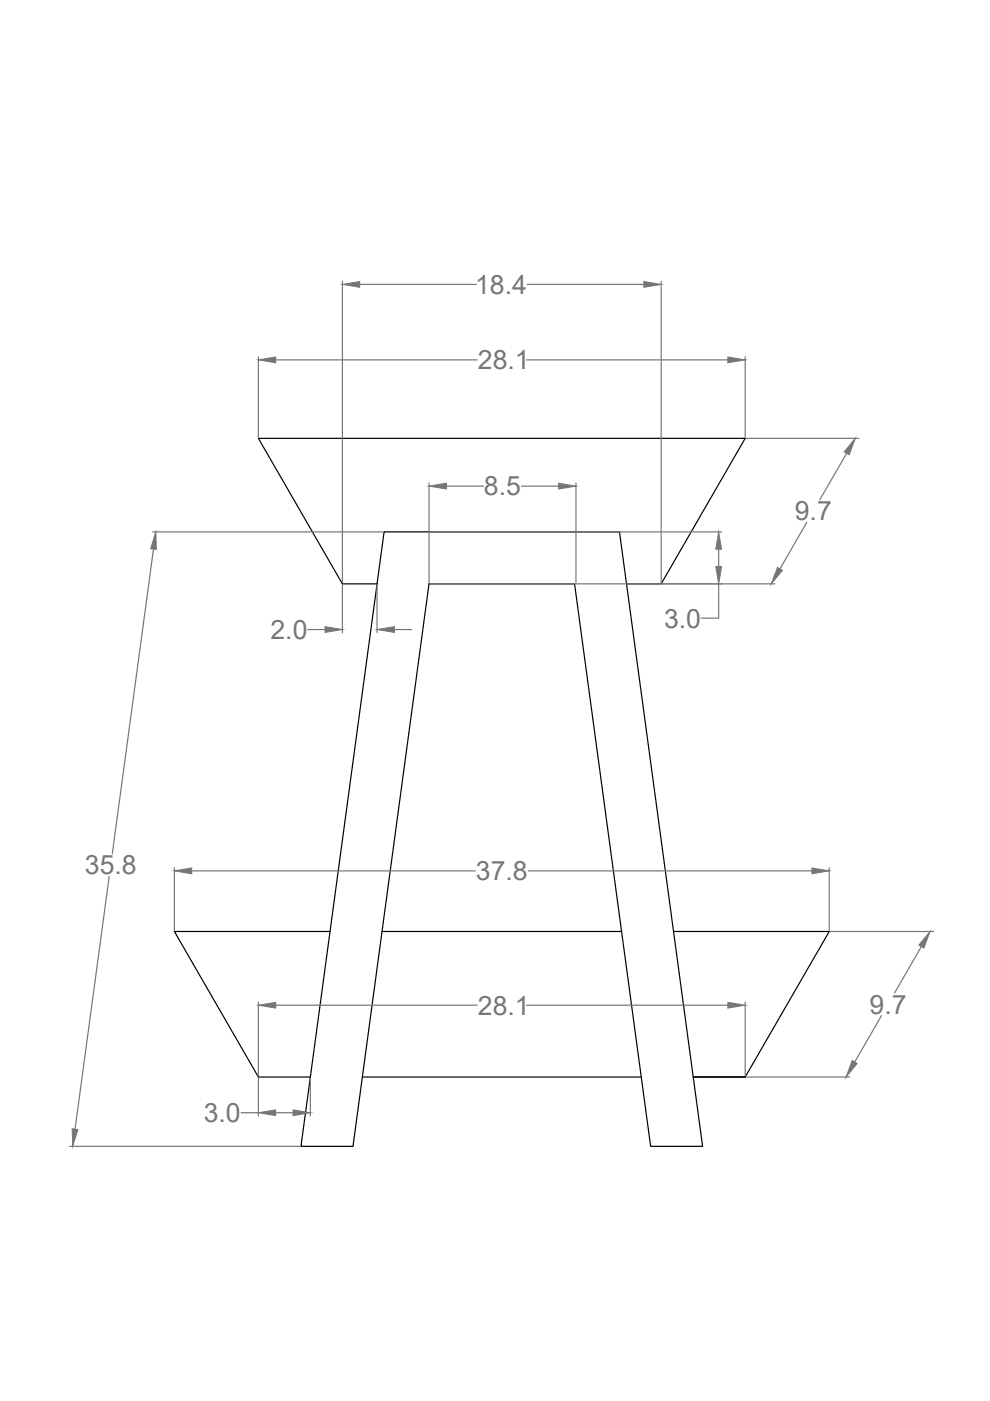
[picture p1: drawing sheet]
<svg xmlns="http://www.w3.org/2000/svg" width="210mm" height="297mm" viewBox="0 0 210 297" stroke-linecap="round" stroke-linejoin="round" font-family="sans-serif">
<!-- layer: 0 -->
<path d="M81.4 112.8h49.9l17.7 130.2h-11l-16.2-119.2h-30.8l-16.2 119.2h-11zM79.9 123.8h-7.3l-17.8-30.9h103.2l-17.8 30.9h-7.4M70 197.5h-33l17.8 30.9h11M81 197.5h50.8M142.8 197.5h33l-17.8 30.9h-11M76.8 228.4h59.2" fill="none" stroke="#000" stroke-width=".25"/>
<!-- layer: sizes -->
<g fill="none" stroke="#767676" stroke-width=".25">
<path d="M72.6 59.6v64M140.2 59.6v64M54.8 75.6v17.1M58.5 76.3h42.7M76.3 60.3h24.7M111.6 76.3h42.7M111.8 60.3h24.7M158 75.6v17.1M158.3 92.9h23.8M179.5 96.1l-5.7 9.9M32.4 112.8h48.8M32.5 116.4l-8.7 64.6"/>
<path d="M91 102.4v21.2M91.2 112.8h61.8M94.6 103.1h7.9M110.6 103.1h7.8M122.1 102.4v21.2M152.4 116.4v3.7M171.1 110.8l-5.7 9.8M65.3 133.5h3.6M72.6 124v10.1M79.9 124v10.1M83.6 133.5h3.7M91.2 123.8h73.1"/>
<path d="M152.4 123.8v7.3h-3.7M23.2 185.8l-7.3 53.6M37 184v13.3M40.6 184.6h60.2M112 184.6h60.1M175.8 184v13.3M176.1 197.5h21.9M54.8 212.5v15.6M58.5 213.1h42.7M111.6 213.1h42.7M158 212.5v15.6M186.9 215.3l-5.7 9.9"/>
<path d="M195.4 200.7l-5.7 9.8M51.1 235.9h3.7M54.8 228.6v8M58.5 235.9h3.6M65.8 228.6v8M158.3 228.4h21.8M14.7 243h48.9"/>
</g>
<g fill="#767676" stroke="#767676" stroke-width=".21">
<path d="M54.8 76.3l3.7-.6v1.2z"/>
<path d="M154.3 75.7l3.7 .6-3.7 .6z"/>
<path d="M72.6 60.3l3.7-.6v1.2z"/>
<path d="M136.5 59.7l3.7 .6-3.7 .6z"/>
<path d="M164.8 120.3l1.1 .6-2.4 2.9z"/>
<path d="M181.3 92.9l-1.3 3.5-1-.6z"/>
<path d="M91 103.1l3.6-.6v1.2z"/>
<path d="M118.4 102.5l3.7 .6-3.7 .6z"/>
<path d="M152.4 112.8l.6 3.6h-1.2z"/>
<path d="M151.8 120.1h1.2l-.6 3.7z"/>
<path d="M33 112.8l.2 3.7-1.3-.2z"/>
<path d="M15.3 239.3l1.2 .2-1.1 3.5z"/>
<path d="M37 184.6l3.6-.6v1.3z"/>
<path d="M172.1 184l3.7 .6-3.7 .7z"/>
<path d="M54.8 213.1l3.7-.6v1.2z"/>
<path d="M154.3 212.5l3.7 .6-3.7 .6z"/>
<path d="M180.7 224.9l1 .6-2.3 2.9z"/>
<path d="M197.2 197.5l-1.3 3.5-1.1-.6z"/>
<path d="M79.9 133.5l3.7-.6v1.2z"/>
<path d="M68.9 132.9l3.7 .6-3.7 .6z"/>
<path d="M62.1 235.3l3.7 .6-3.7 .6z"/>
<path d="M54.8 235.9l3.7-.6v1.2z"/>
</g>
<g font-size="5.6" fill="#767676">
<text x="100.7" y="62.3">18.4</text>
<text x="101.3" y="78.3">28.1</text>
<text x="102.6" y="105">8.5</text>
<text x="168.5" y="110.3">9.7</text>
<text x="57.3" y="135.5">2.0</text>
<text x="140.8" y="133.1">3.0</text>
<text x="18" y="185.4">35.8</text>
<text x="100.9" y="186.6">37.8</text>
<text x="101.3" y="215.1">28.1</text>
<text x="184.4" y="214.9">9.7</text>
<text x="43.2" y="237.9">3.0</text>
</g>
</svg>
